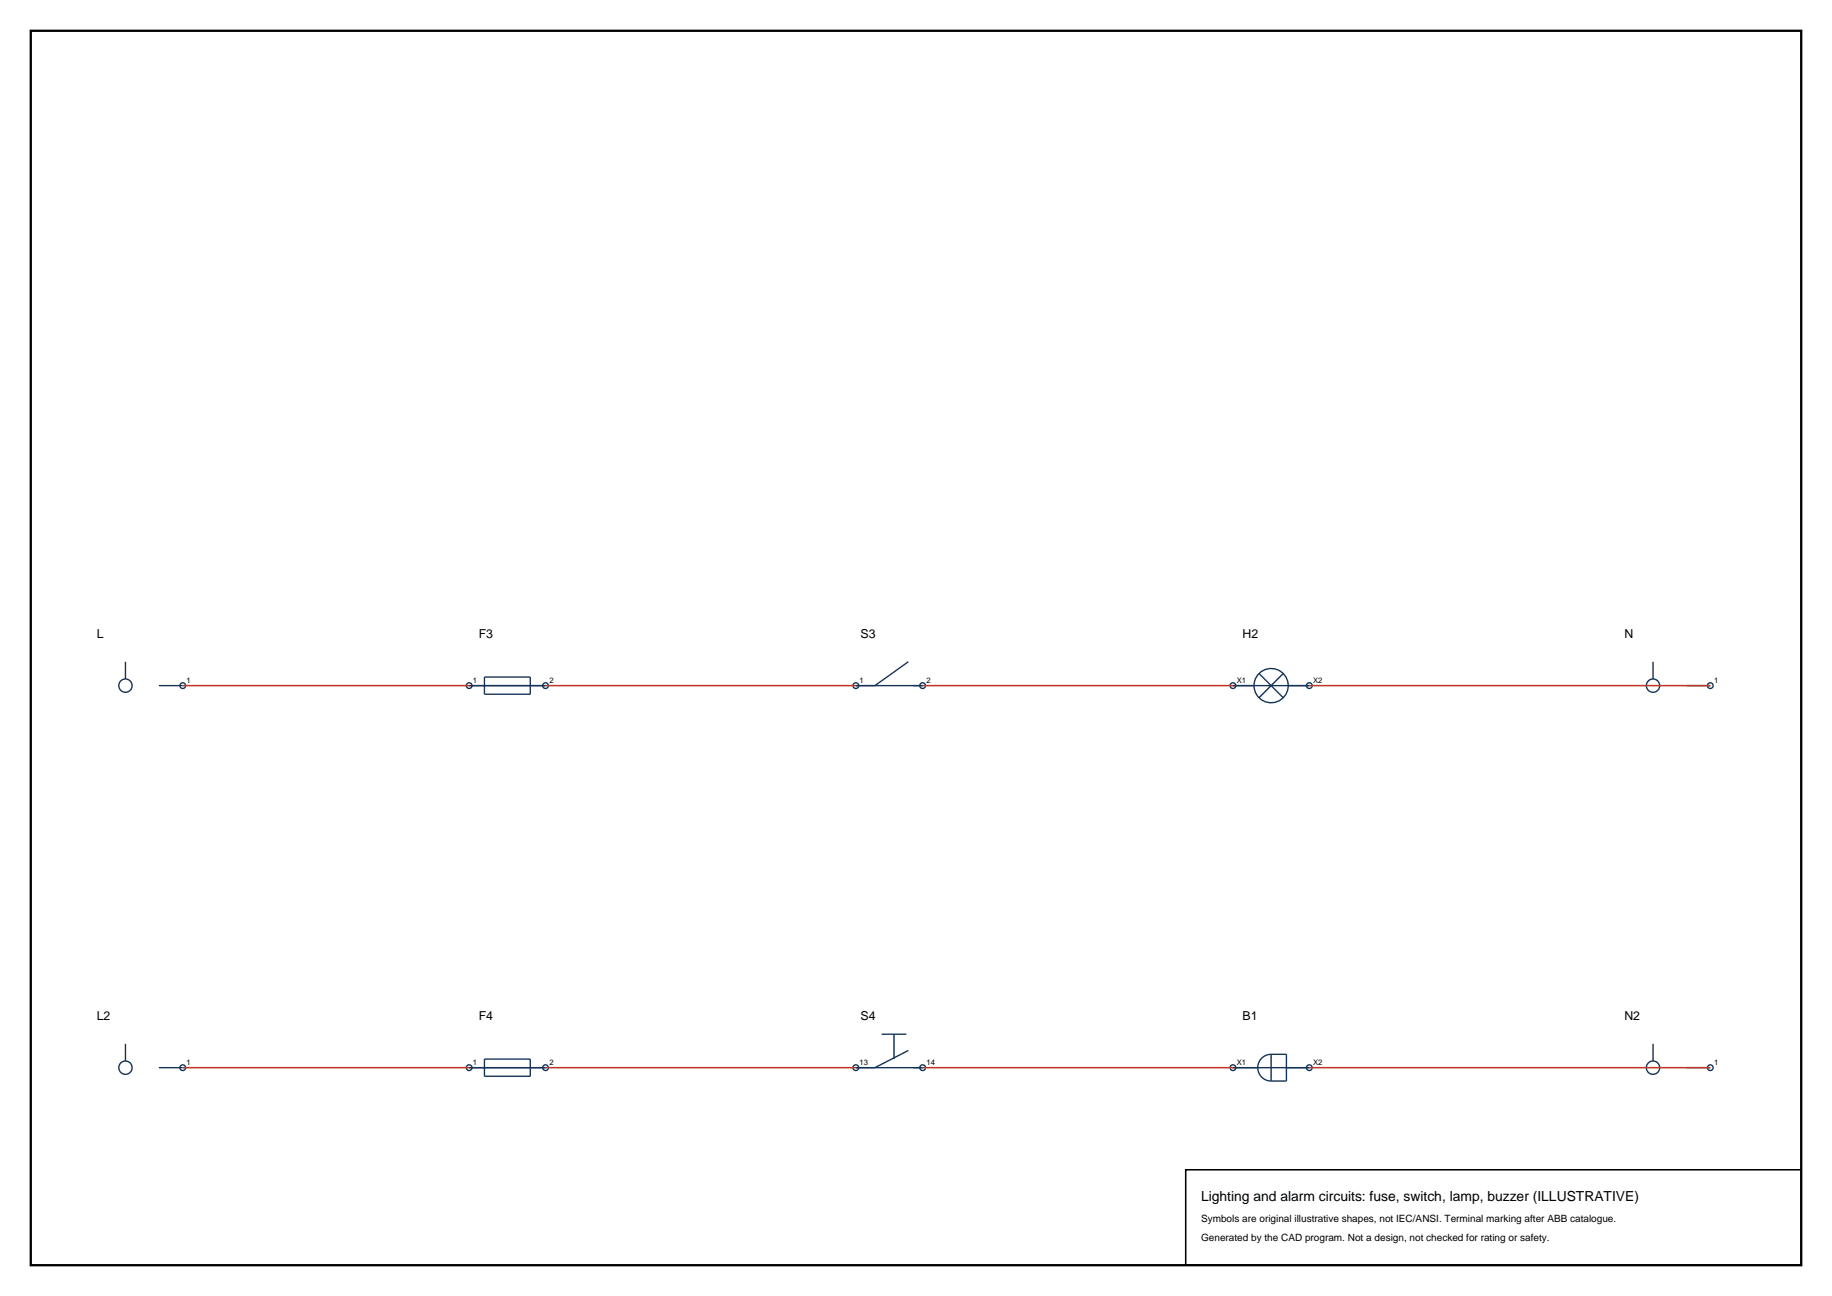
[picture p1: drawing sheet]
<svg xmlns="http://www.w3.org/2000/svg" width="420mm" height="297mm" viewBox="0 0 420 297" stroke-linecap="round" stroke-linejoin="round" font-family="sans-serif">
<path d="M7.1 7.1h405.8v282.8h-405.8z" fill="none" stroke="#000" stroke-width=".53"/>
<g fill="none" stroke="#143359" stroke-width=".32">
<path d="M28.8 151.7v3.9M36.4 157.1h5.5M107.6 157.1h17.5M111.1 155.2h10.5v3.9h-10.5zM196.2 157.1h15.3M208.2 151.7l-7.6 5.4M282.7 157.1h17.5M288.6 154.3l5.6 5.6M294.2 154.3l-5.6 5.6M379 151.7v3.9M386.6 157.1h5.5M28.8 239.2v3.9"/>
<path d="M202.1 237h5.7M205 237v5.7M379 239.2v3.9M36.4 244.7h5.5M107.6 244.7h17.5M111.1 242.7h10.5v3.9h-10.5zM196.2 244.7h15.3M208.2 240.7l-7.6 4M282.7 244.7h17.5M291.4 241.6a3.1 3.1 0 0 0-3 3.1 3.1 3.1 0 0 0 3 3M291.4 241.6v6.1M291.4 241.6h3.5v6.1h-3.5"/>
<path d="M386.6 244.7h5.5"/>
<circle cx="28.8" cy="157.1" r="1.53"/>
<circle cx="41.9" cy="157.1" r=".66"/>
<circle cx="107.6" cy="157.1" r=".66"/>
<circle cx="125.1" cy="157.1" r=".66"/>
<circle cx="196.2" cy="157.1" r=".66"/>
<circle cx="211.5" cy="157.1" r=".66"/>
<circle cx="282.7" cy="157.1" r=".66"/>
<circle cx="291.4" cy="157.1" r="3.9"/>
<circle cx="300.2" cy="157.1" r=".66"/>
<circle cx="379" cy="157.1" r="1.53"/>
<circle cx="392.1" cy="157.1" r=".66"/>
<circle cx="28.8" cy="244.7" r="1.53"/>
<circle cx="41.9" cy="244.7" r=".66"/>
<circle cx="107.6" cy="244.7" r=".66"/>
<circle cx="125.1" cy="244.7" r=".66"/>
<circle cx="196.2" cy="244.7" r=".66"/>
<circle cx="211.5" cy="244.7" r=".66"/>
<circle cx="282.7" cy="244.7" r=".66"/>
<circle cx="300.2" cy="244.7" r=".66"/>
<circle cx="379" cy="244.7" r="1.53"/>
<circle cx="392.1" cy="244.7" r=".66"/>
</g>
<path d="M41.9 157.1h65.7M125.1 157.1h71.1M211.5 157.1h71.2M300.2 157.1h91.9M41.9 244.7h65.7M125.1 244.7h71.1M211.5 244.7h71.2M300.2 244.7h91.9" fill="none" stroke="#bf382b" stroke-width=".35"/>
<path d="M271.8 268.1h141.1v21.8h-141.1z" fill="none" stroke="#000" stroke-width=".35"/>
<text font-size="3.2" x="275.4" y="275.1">Lighting and alarm circuits: fuse, switch, lamp, buzzer (ILLUSTRATIVE)</text>
<g font-size="2.8">
<text x="22.2" y="146.2">L</text>
<text x="109.7" y="146.2">F3</text>
<text x="197.3" y="146.2">S3</text>
<text x="284.9" y="146.2">H2</text>
<text x="372.4" y="146.2">N</text>
<text x="22.2" y="233.7">L2</text>
<text x="109.7" y="233.7">F4</text>
<text x="197.3" y="233.7">S4</text>
<text x="284.9" y="233.7">B1</text>
<text x="372.4" y="233.7">N2</text>
</g>
<g font-size="2.3">
<text x="275.4" y="280.1">Symbols are original illustrative shapes, not IEC/ANSI. Terminal marking after ABB catalogue.</text>
<text x="275.4" y="284.3">Generated by the CAD program. Not a design, not checked for rating or safety.</text>
</g>
<g font-size="1.8">
<text x="42.8" y="156.5">1</text>
<text x="108.4" y="156.5">1</text>
<text x="125.9" y="156.5">2</text>
<text x="197.1" y="156.5">1</text>
<text x="212.4" y="156.5">2</text>
<text x="283.5" y="156.5">X1</text>
<text x="301" y="156.5">X2</text>
<text x="393" y="156.5">1</text>
<text x="42.8" y="244">1</text>
<text x="108.4" y="244">1</text>
<text x="125.9" y="244">2</text>
<text x="197.1" y="244">13</text>
<text x="212.4" y="244">14</text>
<text x="283.5" y="244">X1</text>
<text x="301" y="244">X2</text>
<text x="393" y="244">1</text>
</g>
</svg>
